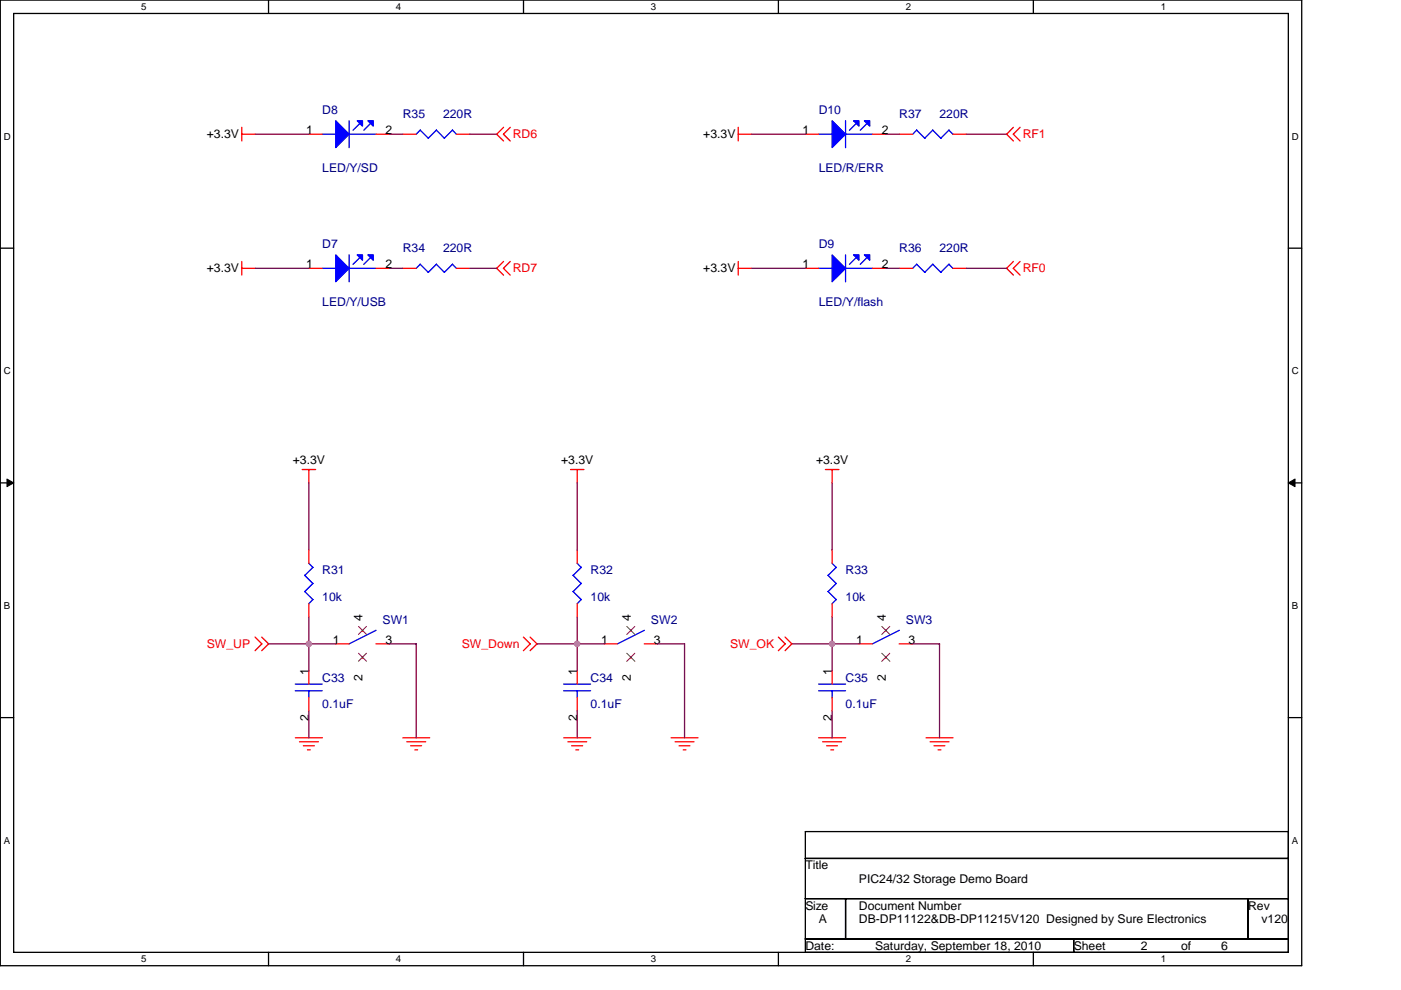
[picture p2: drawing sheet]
<svg xmlns="http://www.w3.org/2000/svg" width="297mm" height="210mm" viewBox="0 0 297 210" stroke-linecap="round" stroke-linejoin="round" font-family="sans-serif">
<path d="M.1 0h275.9v204.8h-275.9zM2.9 2.9h270.3v199.1h-270.3z" fill="none" stroke="#000" stroke-width=".28"/>
<g fill="#fff">
<path d="M29.9 .3h1.1v2.3h-1.1z"/>
<path d="M29.9 202.3h1.1v2.3h-1.1z"/>
</g>
<path d="M56.9 0v2.9M56.9 202v2.8" fill="none" stroke="#000" stroke-width=".28"/>
<g fill="#fff">
<path d="M83.9 .3h1.2v2.3h-1.2z"/>
<path d="M83.9 202.3h1.2v2.3h-1.2z"/>
</g>
<path d="M111 0v2.9M111 202v2.8" fill="none" stroke="#000" stroke-width=".28"/>
<g fill="#fff">
<path d="M138 .3h1.1v2.3h-1.1z"/>
<path d="M138 202.3h1.1v2.3h-1.1z"/>
</g>
<path d="M165 0v2.9M165 202v2.8" fill="none" stroke="#000" stroke-width=".28"/>
<g fill="#fff">
<path d="M192 .3h1.2v2.3h-1.2z"/>
<path d="M192 202.3h1.2v2.3h-1.2z"/>
</g>
<path d="M219.1 0v2.9M219.1 202v2.8" fill="none" stroke="#000" stroke-width=".28"/>
<g fill="#fff">
<path d="M246.1 .3h1.1v2.3h-1.1z"/>
<path d="M246.1 202.3h1.1v2.3h-1.1z"/>
<path d="M.8 27.7h1.5v2.3h-1.5z"/>
<path d="M273.9 27.7h1.5v2.3h-1.5z"/>
<path d="M.8 77.5h1.5v2.3h-1.5z"/>
<path d="M273.9 77.5h1.5v2.3h-1.5z"/>
</g>
<path d="M.1 52.6h2.8M273.2 52.6h2.8" fill="none" stroke="#000" stroke-width=".28"/>
<g fill="#fff">
<path d="M.8 127.3h1.4v2.3h-1.4z"/>
<path d="M273.9 127.3h1.3v2.3h-1.3z"/>
</g>
<path d="M.1 102.4h2.8M273.2 102.4h2.8" fill="none" stroke="#000" stroke-width=".28"/>
<path d="M1.5 101.6l1.4 .8-1.4 .8zM273.2 102.4l1.4-.8v1.6z" fill="#000" stroke="#000" stroke-width=".21"/>
<g fill="#fff">
<path d="M.8 177.1h1.4v2.3h-1.4z"/>
<path d="M273.9 177.1h1.3v2.3h-1.3z"/>
</g>
<path d="M.1 152.2h2.8M273.2 152.2h2.8M170.7 176.4h102.5v25.6h-102.5zM170.7 182.1h102.5M170.7 190.6h102.5M170.7 199.2h102.5M179.3 190.6v8.6M227.6 199.2v2.8M264.6 190.6v8.6" fill="none" stroke="#000" stroke-width=".28"/>
<g fill="none" stroke="#f00" stroke-width=".28">
<path d="M51.3 27v2.9M51.3 28.5h2.8M65.5 28.5h2.8M79.7 28.5h2.8M85.4 28.5h2.8M96.8 28.5h2.8M106.8 27l-1.5 1.5 1.5 1.4M108.2 27l-1.5 1.5 1.5 1.4M156.5 28.5h2.9M156.5 27v2.9M170.7 28.5h2.9M185 28.5h2.8"/>
<path d="M190.6 28.5h2.9M202 28.5h2.9M214.9 27l-1.5 1.5 1.5 1.4M216.3 27l-1.5 1.5 1.5 1.4M51.3 56.9h2.8M51.3 55.5v2.8M65.5 56.9h2.8M79.7 56.9h2.8M85.4 56.9h2.8M96.8 56.9h2.8M106.8 55.5l-1.5 1.4 1.5 1.5M108.2 55.5l-1.5 1.4 1.5 1.5"/>
<path d="M156.5 56.9h2.9M156.5 55.5v2.8M170.7 56.9h2.9M185 56.9h2.8M190.6 56.9h2.9M202 56.9h2.9M214.9 55.5l-1.5 1.4 1.5 1.5M216.3 55.5l-1.5 1.4 1.5 1.5M64.1 99.6h2.8M65.5 99.6v2.8M121 99.6h2.8M122.4 99.6v2.8"/>
<path d="M175 99.6h2.9M176.4 99.6v2.8M65.5 116.6v2.9M122.4 116.6v2.9M176.4 116.6v2.9M54.1 135.1l1.4 1.5-1.4 1.4M55.5 135.1l1.5 1.5-1.5 1.4M65.5 128v2.9M71.2 136.6h2.8M76.9 139.4h.1M76.9 133.7h.1M79.7 136.6h2.8"/>
<path d="M111 135.1l1.4 1.5-1.4 1.4M112.4 135.1l1.5 1.5-1.5 1.4M122.4 128v2.9M128.1 136.6h2.8M133.7 139.4h.1M133.7 133.7h.1M136.6 136.6h2.8M165 135.1l1.5 1.5-1.5 1.4M166.5 135.1l1.4 1.5-1.4 1.4M176.4 128v2.9M182.1 136.6h2.9M187.8 139.4h.1"/>
<path d="M187.8 133.7h.1M190.6 136.6h2.9M62.6 156.5h5.7M63.5 157.3h4M64.3 158.2h2.3M65.2 159h.6M65.5 142.3v2.8M65.5 147.9v2.9M85.4 156.5h5.7M86.3 157.3h4M87.1 158.2h2.3M88 159h.5"/>
<path d="M119.5 156.5h5.7M120.4 157.3h4M121.2 158.2h2.3M122.1 159h.6M122.4 142.3v2.8M122.4 147.9v2.9M142.3 156.5h5.7M143.1 157.3h4M144 158.2h2.3M144.9 159h.5M173.6 156.5h5.7M174.4 157.3h4"/>
<path d="M175.3 158.2h2.3M176.1 159h.6M176.4 142.3v2.8M176.4 147.9v2.9M196.3 156.5h5.8M197.2 157.3h4M198 158.2h2.3M198.9 159h.6"/>
</g>
<g fill="none" stroke="#00f" stroke-width=".28">
<path d="M68.3 28.5h2.9M74 25.6v5.7M74 28.5h5.7M76.3 26.2l-1.5 1.4M78.6 26.2l-1.5 1.4M89.1 27.6l-.9 .9M92.5 27.6l1.7 1.7M92.5 27.6l-1.7 1.7-1.7-1.7M95.9 27.6l.9 .9M95.9 27.6l-1.7 1.7M173.6 28.5h2.8M179.3 25.6v5.7"/>
<path d="M179.3 28.5h5.7M181.5 26.2l-1.4 1.4M183.8 26.2l-1.4 1.4M194.4 27.6l-.9 .9M197.8 27.6l1.7 1.7M197.8 27.6l-1.7 1.7-1.8-1.7M201.2 27.6l.9 .9M201.2 27.6l-1.7 1.7M68.3 56.9h2.9M74 54.1v5.7M74 56.9h5.7M76.3 54.6l-1.5 1.5"/>
<path d="M78.6 54.6l-1.5 1.5M92.5 56l1.7 1.8M92.5 56l-1.7 1.8-1.7-1.8-.9 .9M96.8 56.9l-.9-.9-1.7 1.8M173.6 56.9h2.8M179.3 56.9h5.7M179.3 54.1v5.7M181.5 54.6l-1.4 1.5M183.8 54.6l-1.4 1.5M193.5 56.9l.9-.9 1.7 1.8 1.7-1.8 1.7 1.8M202.1 56.9l-.9-.9-1.7 1.8M65.5 119.5l.8 .9"/>
<path d="M122.4 119.5l.8 .9M176.4 119.5l.9 .9M64.6 122l1.7 1.8M66.4 127.1l-.9 .9M66.4 123.7l-1.8 1.8 1.7 1.7M66.4 120.3l-1.8 1.7M79.7 133.7l-5.7 2.9M121.5 125.5l1.8 1.6-.9 .9M121.5 122l1.8 1.7-1.8 1.8M123.3 120.3l-1.8 1.7M136.6 133.7l-5.7 2.9M175.6 122l1.7 1.7-1.7 1.8 1.7 1.6-.9 .9"/>
<path d="M177.3 120.3l-1.7 1.7M190.7 133.7l-5.7 2.9M62.6 145.1h5.7M62.6 146.5h5.7M65.5 146.5v1.4M119.5 145.1h5.7M119.5 146.5h5.7M122.4 146.5v1.4M173.6 145.1h5.7M173.6 146.5h5.7M176.4 146.5v1.4"/>
</g>
<path d="M76 138.6l1.7 1.7M76 132.9l1.7 1.7M77.7 138.6l-1.7 1.7M77.7 132.9l-1.7 1.7M132.9 138.6l1.7 1.7M132.9 132.9l1.7 1.7M134.6 138.6l-1.7 1.7M134.6 132.9l-1.7 1.7M187 138.6l1.7 1.7M187 132.9l1.7 1.7M188.7 138.6l-1.8 1.7M188.7 132.9l-1.8 1.7" fill="none" stroke="#804000" stroke-width=".21"/>
<g fill="#00f" stroke="#00f" stroke-width=".28">
<path d="M71.2 54.1l2.8 2.8-2.8 2.9z" fill-rule="evenodd"/>
<path d="M75.7 54.1h1.2v1.1z" fill-rule="evenodd"/>
<path d="M78 54.1h1.1v1.1z" fill-rule="evenodd"/>
<path d="M176.4 54.1l2.9 2.8-2.9 2.9z" fill-rule="evenodd"/>
<path d="M181 54.1h1.1v1.1z" fill-rule="evenodd"/>
<path d="M183.3 54.1h1.1v1.1z" fill-rule="evenodd"/>
<path d="M176.4 25.6l2.9 2.9-2.9 2.8z" fill-rule="evenodd"/>
<path d="M181 25.6h1.1v1.2z" fill-rule="evenodd"/>
<path d="M183.3 25.6h1.1v1.2z" fill-rule="evenodd"/>
<path d="M71.2 25.6l2.8 2.9-2.8 2.8z" fill-rule="evenodd"/>
<path d="M75.7 25.6h1.2v1.2z" fill-rule="evenodd"/>
<path d="M78 25.6h1.1v1.2z" fill-rule="evenodd"/>
</g>
<g fill="none" stroke="#800040" stroke-width=".28">
<path d="M54.1 28.5h11.4M82.5 28.5h2.9M99.6 28.5h5.7M159.4 28.5h11.4M187.8 28.5h2.9M204.9 28.5h8.5M54.1 56.9h11.4M82.5 56.9h2.9M99.6 56.9h5.7M159.4 56.9h11.4M187.8 56.9h2.9M204.9 56.9h8.5"/>
<path d="M65.5 102.4v14.3M122.4 102.4v14.3M176.4 102.4v14.3M57 136.6h14.2M65.5 130.9v11.4M82.5 136.6h5.8l-.1 19.9M113.9 136.6h14.2M122.4 130.9v11.4M139.4 136.6h5.8M145.1 136.6v19.9M167.9 136.6h14.2M176.4 130.9v11.4"/>
<path d="M193.5 136.6h5.7v19.9M65.5 150.8v5.7M122.4 150.8v5.7M176.4 150.8v5.7"/>
</g>
<g fill="#f0f" stroke="#f0f" stroke-width=".28">
<circle cx="122.4" cy="136.6" r=".57"/>
<circle cx="65.5" cy="136.6" r=".57"/>
<circle cx="176.4" cy="136.6" r=".56"/>
</g>
<g font-size="2.6">
<text x="43.9" y="29.3">+3.3V</text>
<text x="64.9" y="28.4">1</text>
<text x="81.7" y="28.4">2</text>
<text x="149.1" y="29.3">+3.3V</text>
<text x="170.2" y="28.4">1</text>
<text x="187" y="28.4">2</text>
<text x="43.9" y="57.8">+3.3V</text>
<text x="64.9" y="56.9">1</text>
<text x="81.7" y="56.9">2</text>
<text x="149.1" y="57.8">+3.3V</text>
<text x="170.2" y="56.9">1</text>
<text x="187" y="56.9">2</text>
<text x="62.1" y="98.5">+3.3V</text>
<text x="119" y="98.5">+3.3V</text>
<text x="173" y="98.5">+3.3V</text>
<text x="76.8" y="131.7" transform="rotate(-90 76.8 131.7)">4</text>
<text x="133.7" y="131.7" transform="rotate(-90 133.7 131.7)">4</text>
<text x="187.8" y="131.7" transform="rotate(-90 187.8 131.7)">4</text>
<text x="70.6" y="136.5">1</text>
<text x="81.7" y="136.5">3</text>
<text x="127.5" y="136.5">1</text>
<text x="138.6" y="136.5">3</text>
<text x="181.5" y="136.5">1</text>
<text x="192.6" y="136.5">3</text>
<text x="65.5" y="143.1" transform="rotate(-90 65.5 143.1)">1</text>
<text x="122.4" y="143.1" transform="rotate(-90 122.4 143.1)">1</text>
<text x="176.4" y="143.1" transform="rotate(-90 176.4 143.1)">1</text>
<text x="76.8" y="144.4" transform="rotate(-90 76.8 144.4)">2</text>
<text x="133.7" y="144.4" transform="rotate(-90 133.7 144.4)">2</text>
<text x="187.8" y="144.4" transform="rotate(-90 187.8 144.4)">2</text>
<text x="65.5" y="152.9" transform="rotate(-90 65.5 152.9)">2</text>
<text x="122.4" y="152.9" transform="rotate(-90 122.4 152.9)">2</text>
<text x="176.4" y="152.9" transform="rotate(-90 176.4 152.9)">2</text>
<text x="170.7" y="184.4">Title</text>
<text x="182.1" y="187.2">PIC24/32 Storage Demo Board</text>
<text x="170.7" y="192.9">Size</text>
<text x="173.6" y="195.8">A</text>
<text x="182.1" y="192.9">Document Number</text>
<text x="182.1" y="195.8">DB-DP11122&amp;DB-DP11215V120 Designed by Sure Electronics</text>
<text x="264.6" y="192.9">Rev</text>
<text x="267.4" y="195.8">v120</text>
<text x="170.7" y="201.5">Date:</text>
<text x="185.5" y="201.5">Saturday, September 18, 2010</text>
<text x="227.6" y="201.5">Sheet</text>
<text x="241.9" y="201.5">2</text>
<text x="250.4" y="201.5">of</text>
<text x="258.9" y="201.5">6</text>
</g>
<g font-size="2.6" fill="#000080">
<text x="68.3" y="24.2">D8</text>
<text x="85.4" y="25.1">R35</text>
<text x="93.9" y="25.1">220R</text>
<text x="173.6" y="24.2">D10</text>
<text x="190.6" y="25.1">R37</text>
<text x="199.2" y="25.1">220R</text>
<text x="68.3" y="36.4">LED/Y/SD</text>
<text x="173.6" y="36.4">LED/R/ERR</text>
<text x="68.3" y="52.7">D7</text>
<text x="85.4" y="53.5">R34</text>
<text x="93.9" y="53.5">220R</text>
<text x="173.6" y="52.7">D9</text>
<text x="190.6" y="53.5">R36</text>
<text x="199.2" y="53.5">220R</text>
<text x="68.3" y="64.9">LED/Y/USB</text>
<text x="173.6" y="64.9">LED/Y/flash</text>
<text x="68.3" y="121.8">R31</text>
<text x="125.2" y="121.8">R32</text>
<text x="179.3" y="121.8">R33</text>
<text x="68.3" y="127.5">10k</text>
<text x="125.2" y="127.5">10k</text>
<text x="179.3" y="127.5">10k</text>
<text x="81.1" y="132.3">SW1</text>
<text x="138" y="132.3">SW2</text>
<text x="192.1" y="132.3">SW3</text>
<text x="68.3" y="144.6">C33</text>
<text x="125.2" y="144.6">C34</text>
<text x="179.3" y="144.6">C35</text>
<text x="68.3" y="150.2">0.1uF</text>
<text x="125.2" y="150.2">0.1uF</text>
<text x="179.3" y="150.2">0.1uF</text>
</g>
<g font-size="2.6" fill="#f00">
<text x="108.7" y="29.3">RD6</text>
<text x="216.8" y="29.3">RF1</text>
<text x="108.7" y="57.8">RD7</text>
<text x="216.8" y="57.8">RF0</text>
<text x="43.9" y="137.5">SW_UP</text>
<text x="97.9" y="137.5">SW_Down</text>
<text x="154.8" y="137.5">SW_OK</text>
</g>
<g font-size="2">
<text x="29.9" y="2.1">5</text>
<text x="83.9" y="2.1">4</text>
<text x="138" y="2.1">3</text>
<text x="192" y="2.1">2</text>
<text x="246.1" y="2.1">1</text>
<text x=".8" y="29.6">D</text>
<text x="273.9" y="29.6">D</text>
<text x=".8" y="79.4">C</text>
<text x="273.9" y="79.4">C</text>
<text x=".8" y="129.2">B</text>
<text x="273.9" y="129.2">B</text>
<text x=".8" y="178.9">A</text>
<text x="273.9" y="178.9">A</text>
<text x="29.9" y="204.1">5</text>
<text x="83.9" y="204.1">4</text>
<text x="138" y="204.1">3</text>
<text x="192" y="204.1">2</text>
<text x="246.1" y="204.1">1</text>
</g>
</svg>
